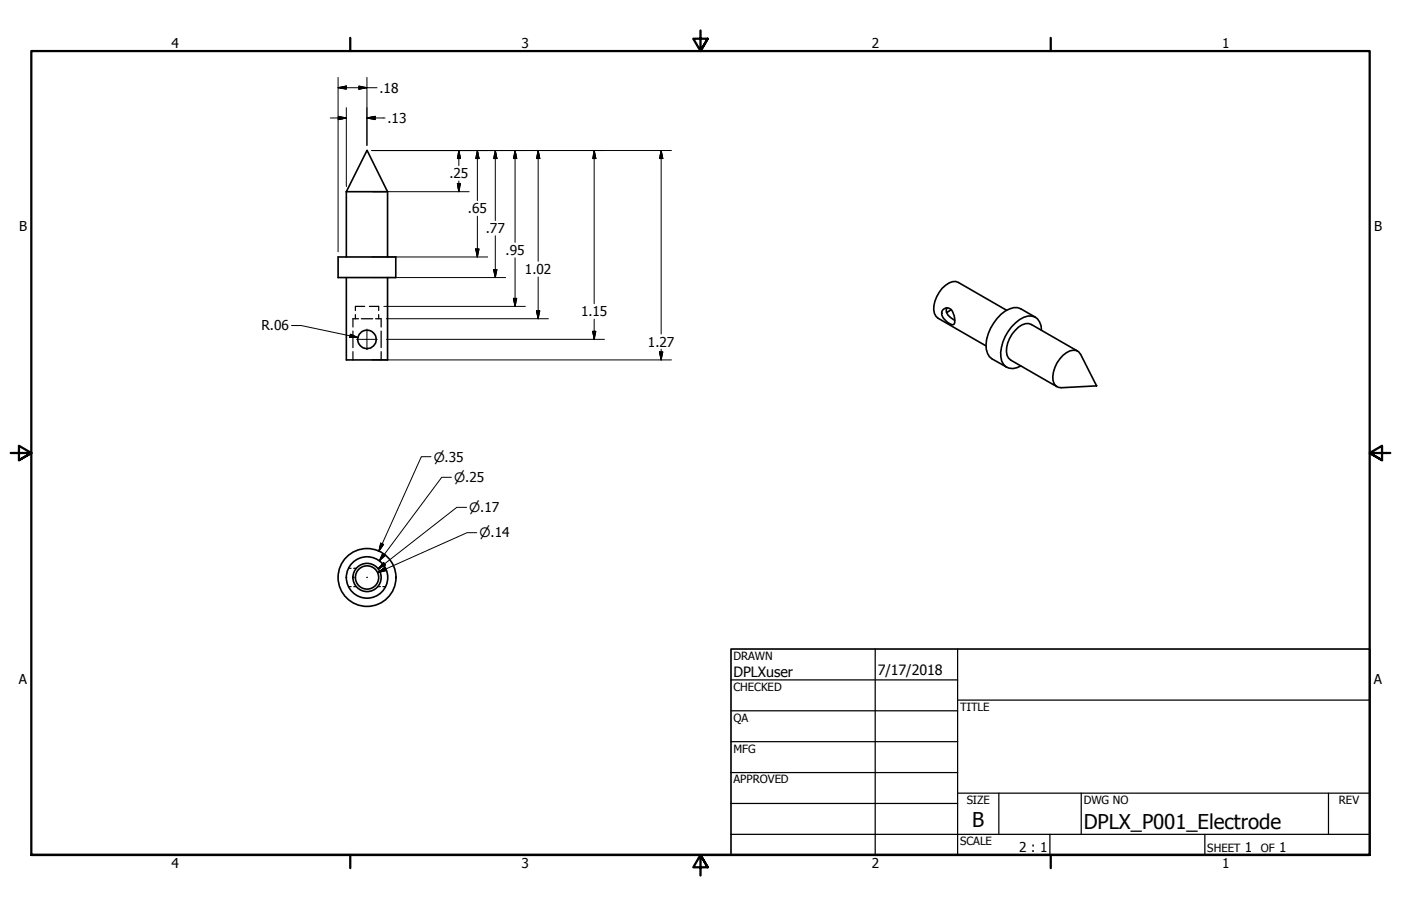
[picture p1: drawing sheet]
<svg xmlns="http://www.w3.org/2000/svg" width="432mm" height="279mm" viewBox="0 0 432 279" stroke-linecap="round" stroke-linejoin="round" font-family="sans-serif">
<!-- layer: Visible (ANSI) -->
<g fill="none" stroke="#000" stroke-width=".51">
<path d="M106.7 59.1h12.7M106.7 59.1l6.4-12.7 6.3 12.7M106.7 59.1v20.1M119.4 59.1v20.1M104.2 79.2h17.8v6.4h-17.8zM106.7 85.6v25.4h12.7v-25.4M290.7 95.4a1.92 1.92 0 0 1 2-.3 1.92 1.92 0 0 1 1.2 1.7 3.4 3.4 0 0 1 0 3.3 4.1 4.1 0 0 1-3.6-3.9zM291.9 94.9a2.44 2.44 0 0 0 1.2 3.1l1.2 .8M293.1 95.5l-1.4 .9M310.3 95.7l-14.9-8.6a3.5 3.5 0 0 0-3.9 .8 9.4 9.4 0 0 0-3.5 8.7l1.1 1.5 14.8 8.6M319.2 97.9l-4.6-2.7a4.6 4.6 0 0 0-4.7 .7 13.6 13.6 0 0 0-5.9 11.8l.9 2.3 .9 .7 4.5 2.5M321 101.9a3.8 3.8 0 0 0-1.5-3.8 3.8 3.8 0 0 0-4-.2 13.3 13.3 0 0 0-7 12.2 3.5 3.5 0 0 0 4.9 3.3l1.2-.6"/>
<path d="M327.6 109.6a3.9 3.9 0 0 1 4.9-1.1l5.4 10.4-10.8 .7a2.73 2.73 0 0 1-2.6-3.5 10.3 10.3 0 0 1 3.1-6.5zM332.1 108.3l-14.2-8.2a3.6 3.6 0 0 0-4 .8 9.5 9.5 0 0 0-3.5 8.7l.4 .8 .7 .7 14.3 8.2M337.9 119h.1"/>
<circle cx="113.1" cy="104.7" r="2.84"/>
<circle cx="113.1" cy="178.1" r="8.9"/>
<circle cx="113.1" cy="178.1" r="3.6"/>
<circle cx="113.1" cy="178.1" r="4.4"/>
<circle cx="113.1" cy="178.1" r="6.4"/>
</g>
<!-- layer: Hidden (ANSI) -->
<g fill="none" stroke="#000" stroke-width=".38">
<path d="M109.5 97v1.3M110.5 98.3h-1.7v2.5M111.4 98.3h3.5M112.4 94.5h-2.9v1.3M113.9 94.5h2.8v1.3M115.8 98.3h1.7v2.5M116.7 97v1.3M108.8 102.1v5.1M108.8 108.5v2.5M117.5 102.1v5.1M117.5 108.5v2.5M107.4 175.3h.8"/>
<path d="M109 175.3h.8M113.1 178.1h.1M116.4 175.3h.8M118 175.3h.8M107.4 180.9h.8M109 180.9h.8M116.4 180.9h.8M118 180.9h.8"/>
</g>
<!-- layer: Border (ANSI) -->
<path d="M107.9 11.7v4M215.9 9.4v6.3l-2.2-3.8h4.4l-2.2 3.8 2.2-3.8M323.8 11.7v4M3.3 139.7h6.4l-3.9-2.2v4.4l3.9-2.2-3.9 2.2M428.5 139.7h-6.4l3.9-2.2v4.4l-3.9-2.2 3.9 2.2M9.7 263.7v-248h412.4v248h-412.4h412.4M107.9 263.7v4M218.1 267.5l-2.2-3.8 2.2 3.8h-4.4l2.2-3.8v6.3M323.8 263.7v4" fill="none" stroke="#000" stroke-width=".7"/>
<!-- layer: Title (ANSI) -->
<g fill="none" stroke="#000" stroke-width=".38">
<path d="M225.3 209.7h69.8M225.3 219.2h69.8M269.7 200.2v63.5M295.1 215.9h127M295.1 200.2v63.5M225.3 228.7h69.8M225.3 238.3h69.8M225.3 257.3h196.8M225.3 247.8h69.8M295.1 244.6h127M307.8 244.6v12.7M323.6 257.3v6.4"/>
<path d="M333.2 244.6v12.7M371.3 257.3v6.4M409.4 244.6v12.7"/>
</g>
<path d="M225.3 200.2h196.8v63.5h-196.8z" fill="none" stroke="#000" stroke-width=".51"/>
<!-- layer: Dimension (ANSI) -->
<g fill="none" stroke="#000" stroke-width=".31">
<path d="M101.8 36.4h4.9M104.2 27.1l2.5-.6v1zM104.2 27.1h12M104.2 23.9v53.8M104.3 35.9l2.4 .5-2.4 .5zM106.7 33.2v24.3M110.6 26.5l2.5 .6-2.5 .4zM113.1 36.4l2.5-.5v1zM113.1 36.4h5.6M113.1 23.9v20.9M114.7 59.1h29.9M114.7 46.4h92.2"/>
<path d="M141 56.6h.9l-.5 2.5zM141.4 46.4l.5 2.5h-.9zM141.4 46.4v4.7M141.4 55.8v3.3M147.1 46.4l.5 2.5h-1zM147.1 46.4v15.4M152.7 46.4l.5 2.5h-1.1zM152.7 46.4v21.6M158.7 46.4l.6 2.5h-1.1zM158.7 46.4v28.3M165.9 46.4l.5 2.5h-1zM165.9 46.4v34.2"/>
<path d="M183.1 46.4l.5 2.5h-.9zM183.1 46.4v47.3M203.8 46.4l.5 2.5h-1zM203.8 46.4v56.6M114.7 79.2h35.6M146.6 76.8h1l-.5 2.4zM147.1 66.7v12.5M152.7 72.7v12.9M158.7 79.5v15M114.7 85.6h41.1M118.3 94.5h43.6M119.1 98.3h49.9"/>
<path d="M152.1 83.1h1.1l-.5 2.5zM158.2 92h1.1l-.6 2.5zM165.4 95.8h1l-.5 2.5zM165.9 85.4v12.9M183.1 98.4v6.2M89.9 100.4h2.9l17.5 3.7M108 103.1l2.3 1h-2.5zM114.7 111h92.2M119.1 104.6h67.2M182.7 102.2h.9l-.5 2.4zM203.3 108.5h1l-.5 2.5zM203.8 107.7v3.3"/>
<path d="M132.8 140.8h-2.9l-13.1 29.2M139.1 147.2h-3l-19.2 25.8M143.8 156.5h-3l-24.2 18.9M116.4 176.6l2-1.5 .5 .9zM117.3 167.5l.9 .4-1.4 2.1zM118 170.7l.8 .6-1.9 1.7zM118.2 173.5l.6 .7-2.2 1.2zM146.9 164.3h-2.9l-27.6 12.3"/>
</g>
<g fill="#000" stroke="#000" stroke-width=".31">
<path d="M104.3 36.9l2.4-.5zM104.3 35.9l2.4 .5-2.4 .5zM104.2 27.1l2.5-.6zM104.2 27.1l2.5-.6v1zM110.6 27.5l2.5-.4zM110.6 26.5l2.5 .6-2.5 .4zM113.1 36.4l2.5-.5zM113.1 36.4l2.5-.5v1zM141 56.6l.4 2.5zM141 56.6h.9l-.5 2.5zM141.4 46.4l.5 2.5zM141.4 46.4l.5 2.5h-.9z"/>
<path d="M147.1 46.4l.5 2.5zM147.1 46.4l.5 2.5h-1zM152.7 46.4l.5 2.5zM152.7 46.4l.5 2.5h-1.1zM158.7 46.4l.6 2.5zM158.7 46.4l.6 2.5h-1.1zM165.9 46.4l.5 2.5zM165.9 46.4l.5 2.5h-1zM183.1 46.4l.5 2.5zM183.1 46.4l.5 2.5h-.9zM203.8 46.4l.5 2.5zM203.8 46.4l.5 2.5h-1z"/>
<path d="M146.6 76.8l.5 2.4zM146.6 76.8h1l-.5 2.4zM152.1 83.1l.6 2.5zM152.1 83.1h1.1l-.5 2.5zM158.2 92l.5 2.5zM158.2 92h1.1l-.6 2.5zM165.4 95.8l.5 2.5zM165.4 95.8h1l-.5 2.5zM107.8 104.1h2.5zM108 103.1l2.3 1h-2.5zM182.7 102.2l.4 2.4zM182.7 102.2h.9l-.5 2.4z"/>
<path d="M203.3 108.5l.5 2.5zM203.3 108.5h1l-.5 2.5zM117.3 167.5l-.5 2.5zM117.3 167.5l.9 .4-1.4 2.1zM118 170.7l-1.1 2.3zM118 170.7l.8 .6-1.9 1.7zM118.2 173.5l-1.6 1.9zM118.2 173.5l.6 .7-2.2 1.2zM116.4 176.6l2-1.5zM116.4 176.6l2-1.5 .5 .9z"/>
</g>
<!-- layer: Center Mark (ANSI) -->
<path d="M109.9 104.6h6.4M113.1 101.5v6.3" fill="none" stroke="#000" stroke-width=".31"/>
<g font-size="6.3">
<text x="299.7" y="255.1">B</text>
<text x="334" y="255.7">DPLX_P001_Electrode</text>
</g>
<g font-size="4.4">
<text x="226.1" y="208.9">DPLXuser</text>
<text x="270.5" y="208.2">7/17/2018</text>
</g>
<g font-size="4.2">
<text x="52.8" y="14.7">4</text>
<text x="160.8" y="14.7">3</text>
<text x="268.7" y="14.7">2</text>
<text x="376.7" y="14.7">1</text>
<text x="117" y="28.6">.18</text>
<text x="119.4" y="37.9">.13</text>
<text x="138.5" y="54.9">.25</text>
<text x="144.2" y="65.8">.65</text>
<text x="5.9" y="71.4">B</text>
<text x="149.7" y="71.9">.77</text>
<text x="423.5" y="71.4">B</text>
<text x="155.8" y="78.6">.95</text>
<text x="161.8" y="84.5">1.02</text>
<text x="80.6" y="101.9">R.06</text>
<text x="179.1" y="97.5">1.15</text>
<text x="199.7" y="106.9">1.27</text>
<text x="5.8" y="211.1">A</text>
<text x="423.4" y="211.1">A</text>
<text x="314.1" y="262.9">2 : 1</text>
<text x="383.7" y="262.8">1</text>
<text x="394.2" y="262.8">1</text>
<text x="52.8" y="267.7">4</text>
<text x="160.8" y="267.7">3</text>
<text x="268.7" y="267.7">2</text>
<text x="376.7" y="267.7">1</text>
</g>
<g font-size="4">
<text x="133.7" y="142.4">⌀.35</text>
<text x="140" y="148.7">⌀.25</text>
<text x="144.6" y="157.9">⌀.17</text>
<text x="147.8" y="165.7">⌀.14</text>
</g>
<g font-size="3.5">
<text x="226.1" y="203.5">DRAWN</text>
<text x="226.1" y="213">CHECKED</text>
<text x="295.9" y="219.2">TITLE</text>
<text x="226.1" y="222.6">QA</text>
<text x="226.1" y="232.1">MFG</text>
<text x="226.1" y="241.6">APPROVED</text>
<text x="297.9" y="248">SIZE</text>
<text x="334" y="248">DWG NO</text>
<text x="412.7" y="247.9">REV</text>
<text x="295.9" y="260.7">SCALE</text>
<text x="372.1" y="262.8">SHEET</text>
<text x="388.6" y="262.8">OF</text>
</g>
</svg>
